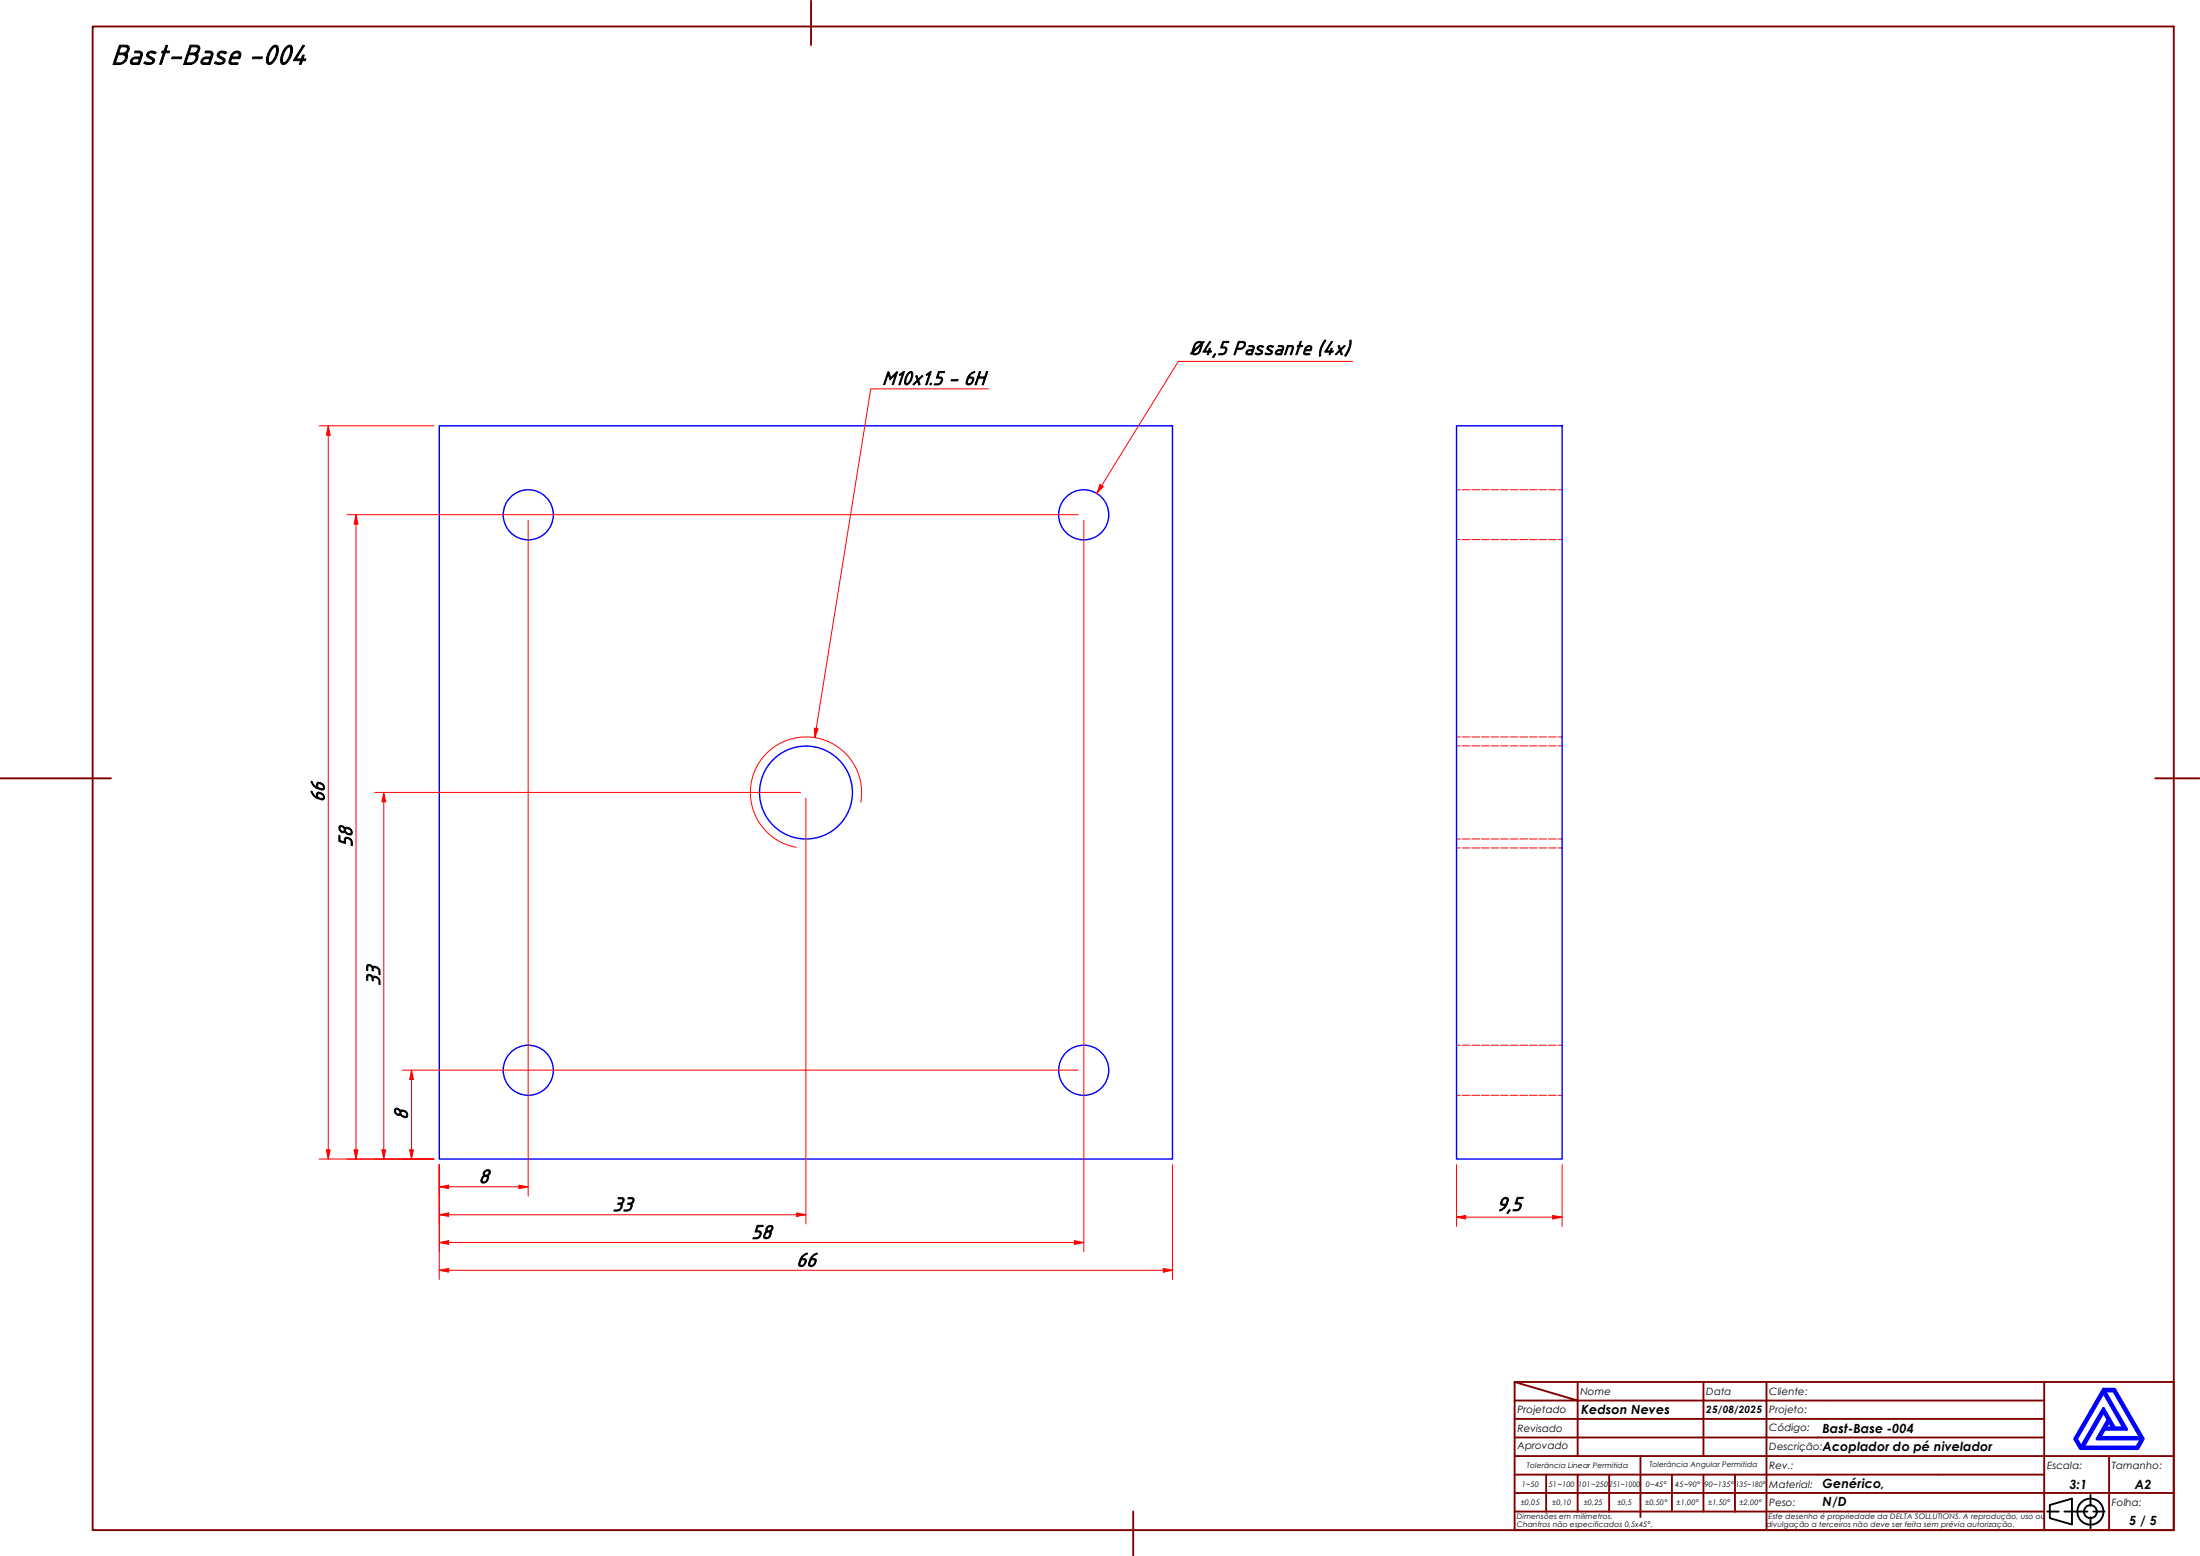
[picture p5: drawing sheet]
<svg xmlns="http://www.w3.org/2000/svg" width="594mm" height="420mm" viewBox="0 0 594 420" stroke-linecap="round" stroke-linejoin="round" font-family="sans-serif">
<!-- layer: Visible (ABNT) -->
<g fill="none" stroke="#00f" stroke-width=".38">
<path d="M118.6 115h198v198h-198zM393.3 115h28.5v198h-28.5z"/>
<circle cx="142.7" cy="139" r="6.8"/>
<circle cx="292.6" cy="139" r="6.8"/>
<circle cx="217.6" cy="214" r="12.5"/>
<circle cx="142.7" cy="289" r="6.8"/>
<circle cx="292.6" cy="289" r="6.8"/>
</g>
<!-- layer: Visible Narrow (ABNT) -->
<path d="M232.4 216.6a15 15 0 0 0-12.1-17.4 15 15 0 0 0-17.4 12.2 15 15 0 0 0 12.1 17.4" fill="none" stroke="#f00" stroke-width=".27"/>
<!-- layer: Hidden (ABNT) -->
<g fill="none" stroke="#f00" stroke-width=".27">
<path d="M393.3 132.2h1M394.8 132.2h2.1M397.4 132.2h2.1M400 132.2h2.1M402.7 132.2h2M405.2 132.2h2.1M407.8 132.2h2.1M410.4 132.2h2.1M413 132.2h2.1M415.6 132.2h2M418.1 132.2h2.1M420.8 132.2h1"/>
<path d="M393.3 145.7h1M394.8 145.7h2.1M397.4 145.7h2.1M400 145.7h2.1M402.7 145.7h2M405.2 145.7h2.1M407.8 145.7h2.1M410.4 145.7h2.1M413 145.7h2.1M415.6 145.7h2M418.1 145.7h2.1M420.8 145.7h1"/>
<path d="M393.3 199h1M394.8 199h2.1M397.4 199h2.1M400 199h2.1M402.7 199h2M405.2 199h2.1M407.8 199h2.1M410.4 199h2.1M413 199h2.1M415.6 199h2M418.1 199h2.1M420.8 199h1"/>
<path d="M393.3 201.4h1M394.8 201.4h2.1M397.4 201.4h2.1M400 201.4h2.1M402.7 201.4h2M405.2 201.4h2.1M407.8 201.4h2.1M410.4 201.4h2.1M413 201.4h2.1M415.6 201.4h2M418.1 201.4h2.1M420.8 201.4h1"/>
<path d="M393.3 226.5h1M393.3 229h1M394.8 226.5h2.1M394.8 229h2.1M397.4 226.5h2.1M397.4 229h2.1M400 226.5h2.1M400 229h2.1M402.7 226.5h2M402.7 229h2M405.2 226.5h2.1M405.2 229h2.1"/>
<path d="M407.8 226.5h2.1M407.8 229h2.1M410.4 226.5h2.1M410.4 229h2.1M413 226.5h2.1M413 229h2.1M415.6 226.5h2M415.6 229h2M418.1 226.5h2.1M418.1 229h2.1M420.8 226.5h1M420.8 229h1"/>
<path d="M393.3 282.2h1M393.3 295.8h1M394.8 282.2h2.1M394.8 295.8h2.1M397.4 282.2h2.1M397.4 295.8h2.1M400 282.2h2.1M400 295.8h2.1M402.7 282.2h2M402.7 295.8h2M405.2 282.2h2.1M405.2 295.8h2.1"/>
<path d="M407.8 282.2h2.1M407.8 295.8h2.1M410.4 282.2h2.1M410.4 295.8h2.1M413 282.2h2.1M413 295.8h2.1M415.6 282.2h2M415.6 295.8h2M418.1 282.2h2.1M418.1 295.8h2.1M420.8 282.2h1M420.8 295.8h1"/>
</g>
<!-- layer: Borda A3/A4 (ABNT) -->
<g fill="none" stroke="#800000" stroke-width=".51">
<path d="M25 7.2h562v406h-562zM219 .2v12M0 210.2h30M582 210.2h12M409 373.2l17 5h-17M409 373.2h178v40h-178zM426 378.2h34v4.9h17M426 378.2v15M426 373.2v5M460 373.2v5h17v4.9M477 373.2v5h75M552 373.2v20h-143"/>
<path d="M409 383.1h51v10.1M409 398.2h17M417.5 398.2v10M434.5 398.2h-8.5v10M443 393.2v16.5M451.5 398.2v10h-42.5M460 398.2v10h8.5M468.5 398.2v10M477 398.2h-42.5v10M477 383.1v5.1h-68M477 398.2v10h75M477 383.1h75"/>
<path d="M477 398.2h75M552 388.2h-75v10M569.5 393.2v9.9h17.5M587 393.2h-35v9.9h17.5v10.1M306 408.2v12M409 403.1h143v10.1M451.5 408.2h8.5M468.5 408.2h8.5v5"/>
</g>
<path d="M568 376l5.5 9.6h-2.5l-3-5.3-6 10.5-1.3-2.3zM568 375.1h3l7.7 13.4-1.4 2.6h-15.5l-1.5-2.6zM568.3 375.6h2.5l7.2 12.6h-11l1.3-2.3h5.9zM568 381.2l1.3 2.1-3 5.2h12l-1.3 2.3h-14.5zM569.5 383.8l1 1.8h-2z" fill="none" stroke="#00f" stroke-width=".83"/>
<!-- layer: 0 -->
<path d="M561.8 391.1h15.5" fill="none" stroke="#000" stroke-width=".27"/>
<g fill="none" stroke="#000" stroke-width=".51">
<path d="M552.8 408.2h3.1M553.5 406.4l6-1.7v6.9l-6-1.7zM557.5 408.2h6.2M564.5 403.6v3M564.5 409.7v3M565.3 408.2h3"/>
<circle cx="564.5" cy="408.2" r="3.5"/>
<circle cx="564.5" cy="408.2" r="1.75"/>
</g>
<path d="M118.6 343h2.6" fill="none" stroke="#f00" stroke-width=".27"/>
<path d="M118.6 343l2.6-.5v1z" fill="#f00"/>
<path d="M118.6 343l2.6-.5v1zM314.1 343h2.5" fill="none" stroke="#f00" stroke-width=".27"/>
<path d="M314.1 342.5l2.5 .5-2.5 .5z" fill="#f00"/>
<path d="M88.6 115v2.5M118.6 314.5v31M316.6 314.5v31M121.2 343h192.9M314.1 342.5l2.5 .5-2.5 .5z" fill="none" stroke="#f00" stroke-width=".27"/>
<path d="M88.6 115l.6 2.5h-1.1z" fill="#f00"/>
<path d="M88.6 115l.6 2.5h-1.1zM88.6 310.5v2.5" fill="none" stroke="#f00" stroke-width=".27"/>
<path d="M88.1 310.5h1.1l-.6 2.5z" fill="#f00"/>
<path d="M86.2 115h31M88.6 117.5v193M86.2 313h31M88.1 310.5h1.1l-.6 2.5zM118.6 320.5h2.6" fill="none" stroke="#f00" stroke-width=".27"/>
<path d="M118.6 320.5l2.6-.5v1z" fill="#f00"/>
<path d="M118.6 320.5l2.6-.5v1zM140.1 320.5h2.5" fill="none" stroke="#f00" stroke-width=".27"/>
<path d="M140.1 320l2.5 .5-2.5 .5z" fill="#f00"/>
<path d="M142.6 140.5v182.5M118.6 314.5v8.5M118.6 328h2.6M121.2 320.5h18.9M140.1 320l2.5 .5-2.5 .5z" fill="none" stroke="#f00" stroke-width=".27"/>
<path d="M118.6 328l2.6-.5v1z" fill="#f00"/>
<path d="M118.6 328l2.6-.5v1zM215.1 328h2.5" fill="none" stroke="#f00" stroke-width=".27"/>
<path d="M215.1 327.5l2.5 .5-2.5 .5z" fill="#f00"/>
<path d="M217.6 215.5v115M118.6 314.5v16M118.6 335.5h2.6M121.2 328h93.9M215.1 327.5l2.5 .5-2.5 .5z" fill="none" stroke="#f00" stroke-width=".27"/>
<path d="M118.6 335.5l2.6-.5v1z" fill="#f00"/>
<path d="M118.6 335.5l2.6-.5v1zM290.1 335.5h2.6" fill="none" stroke="#f00" stroke-width=".27"/>
<path d="M290.1 335l2.6 .5-2.6 .5z" fill="#f00"/>
<path d="M292.7 140.5v197.5M96.1 310.5v2.5M118.6 314.5v23.5M121.2 335.5h168.9M290.1 335l2.6 .5-2.6 .5z" fill="none" stroke="#f00" stroke-width=".27"/>
<path d="M95.6 310.5h1l-.5 2.5z" fill="#f00"/>
<path d="M96.1 139v2.5M95.6 310.5h1l-.5 2.5z" fill="none" stroke="#f00" stroke-width=".27"/>
<path d="M96.1 139l.5 2.5h-1z" fill="#f00"/>
<path d="M93.7 139h197.4M96.1 139l.5 2.5h-1zM96.1 141.5v169M93.7 313h23.5M103.6 310.5v2.5" fill="none" stroke="#f00" stroke-width=".27"/>
<path d="M103.1 310.5h1l-.5 2.5z" fill="#f00"/>
<path d="M103.6 214v2.5M103.1 310.5h1l-.5 2.5z" fill="none" stroke="#f00" stroke-width=".27"/>
<path d="M103.6 214l.5 2.5h-1z" fill="#f00"/>
<path d="M101.2 214h115M103.6 214l.5 2.5h-1zM103.6 216.5v94M101.2 313h16M111.1 310.5v2.5" fill="none" stroke="#f00" stroke-width=".27"/>
<path d="M110.6 310.5h1l-.5 2.5z" fill="#f00"/>
<path d="M111.1 289v2.5M110.6 310.5h1l-.5 2.5z" fill="none" stroke="#f00" stroke-width=".27"/>
<path d="M111.1 289l.5 2.5h-1z" fill="#f00"/>
<path d="M108.6 289h182.5M111.1 289l.5 2.5h-1zM111.1 291.5v19M108.6 313h8.6M393.3 328.7h2.5" fill="none" stroke="#f00" stroke-width=".27"/>
<path d="M393.3 328.7l2.5-.5v1z" fill="#f00"/>
<path d="M393.3 328.7l2.5-.5v1zM419.3 328.7h2.5" fill="none" stroke="#f00" stroke-width=".27"/>
<path d="M419.3 328.2l2.5 .5-2.5 .5z" fill="#f00"/>
<path d="M393.3 314.5v16.7M421.8 314.5v16.7M395.8 328.7h23.5M419.3 328.2l2.5 .5-2.5 .5z" fill="none" stroke="#f00" stroke-width=".27"/>
<path d="M297.5 131.1l-1.3 2.2" fill="none" stroke="#f00" stroke-width=".27"/>
<path d="M297.1 130.9l.8 .5-1.7 1.9z" fill="#f00"/>
<path d="M365.3 97.6h-47.1l-20.7 33.5M297.1 130.9l.8 .5-1.7 1.9zM220.4 196.7l-.4 2.5" fill="none" stroke="#f00" stroke-width=".27"/>
<path d="M219.9 196.6l1 .2-.9 2.4z" fill="#f00"/>
<path d="M267 105h-31.9l-14.7 91.7M219.9 196.6l1 .2-.9 2.4z" fill="none" stroke="#f00" stroke-width=".27"/>
<text font-size="8.1" x="30" y="17.3">Bast-Base -004</text>
<g font-size="5.6">
<text x="321.2" y="95.7">Ø4,5 Passante (4x)</text>
<text x="238.2" y="103.9">M10x1.5 - 6H</text>
<text x="87.6" y="216.6" transform="rotate(-90 87.6 216.6)">66</text>
<text x="95.1" y="228.8" transform="rotate(-90 95.1 228.8)">58</text>
<text x="102.6" y="266.3" transform="rotate(-90 102.6 266.3)">33</text>
<text x="110" y="302.4" transform="rotate(-90 110 302.4)">8</text>
<text x="129.2" y="319.4">8</text>
<text x="165.4" y="326.9">33</text>
<text x="404.1" y="326.9">9,5</text>
<text x="202.9" y="334.4">58</text>
<text x="215" y="341.9">66</text>
</g>
<g font-size="3.4">
<text x="427" y="381.9">Kedson Neves</text>
<text x="492.1" y="386.9">Bast-Base -004</text>
<text x="492.1" y="391.8">Acoplador do pé nivelador</text>
<text x="492.1" y="401.9">Genérico,</text>
<text x="558.8" y="401.9">3:1</text>
<text x="576.5" y="401.9">A2</text>
<text x="492.1" y="406.7">N/D</text>
<text x="575" y="411.7">5 / 5</text>
</g>
<g font-size="2.7">
<text x="426.8" y="376.7">Nome</text>
<text x="460.8" y="376.7">Data</text>
<text x="477.8" y="376.7">Cliente:</text>
<text x="409.8" y="381.4">Projetado</text>
<text x="460.8" y="381.5">25/08/2025</text>
<text x="477.8" y="381.4">Projeto:</text>
<text x="409.8" y="386.7">Revisado</text>
<text x="477.8" y="386.4">Código:</text>
<text x="409.8" y="391.4">Aprovado</text>
<text x="477.8" y="391.5">Descrição:</text>
<text x="477.8" y="401.7">Material:</text>
<text x="477.8" y="396.7">Rev.:</text>
<text x="552.8" y="396.7">Escala:</text>
<text x="570.3" y="396.7">Tamanho:</text>
<text x="477.8" y="406.6">Peso:</text>
<text x="570.3" y="406.7">Folha:</text>
</g>
<g font-size="2">
<text x="410.9" y="401.4">1~50</text>
<text x="412.3" y="396.4">Tolerância Linear Permitida</text>
<text x="418.2" y="401.4">51~100</text>
<text x="426.1" y="401.4">101~250</text>
<text x="434.5" y="401.4">251~1000</text>
<text x="444.4" y="401.4">0~45°</text>
<text x="445.4" y="396.2">Tolerância Angular Permitida</text>
<text x="452.4" y="401.4">45~90°</text>
<text x="460.3" y="401.4">90~135°</text>
<text x="468.7" y="401.4">135~180°</text>
<text x="410.7" y="406.3">±0,05</text>
<text x="419.2" y="406.3">±0,10</text>
<text x="427.7" y="406.3">±0,25</text>
<text x="436.8" y="406.3">±0,5</text>
<text x="444.2" y="406.3">±0,50°</text>
<text x="452.8" y="406.3">±1,00°</text>
<text x="461.3" y="406.3">±1,50°</text>
<text x="469.7" y="406.3">±2,00°</text>
<text x="409.6" y="410.2">Dimensões em milímetros.</text>
<text x="409.6" y="412.3">Chanfros não especificados 0,5x45°.</text>
<text x="477" y="412.3">divulgação a terceiros não deve ser feita sem prévia autorização.</text>
<text x="477.6" y="410.2">Este desenho é propriedade da DELTA SOLLUTIONS. A reprodução, uso ou</text>
</g>
</svg>
